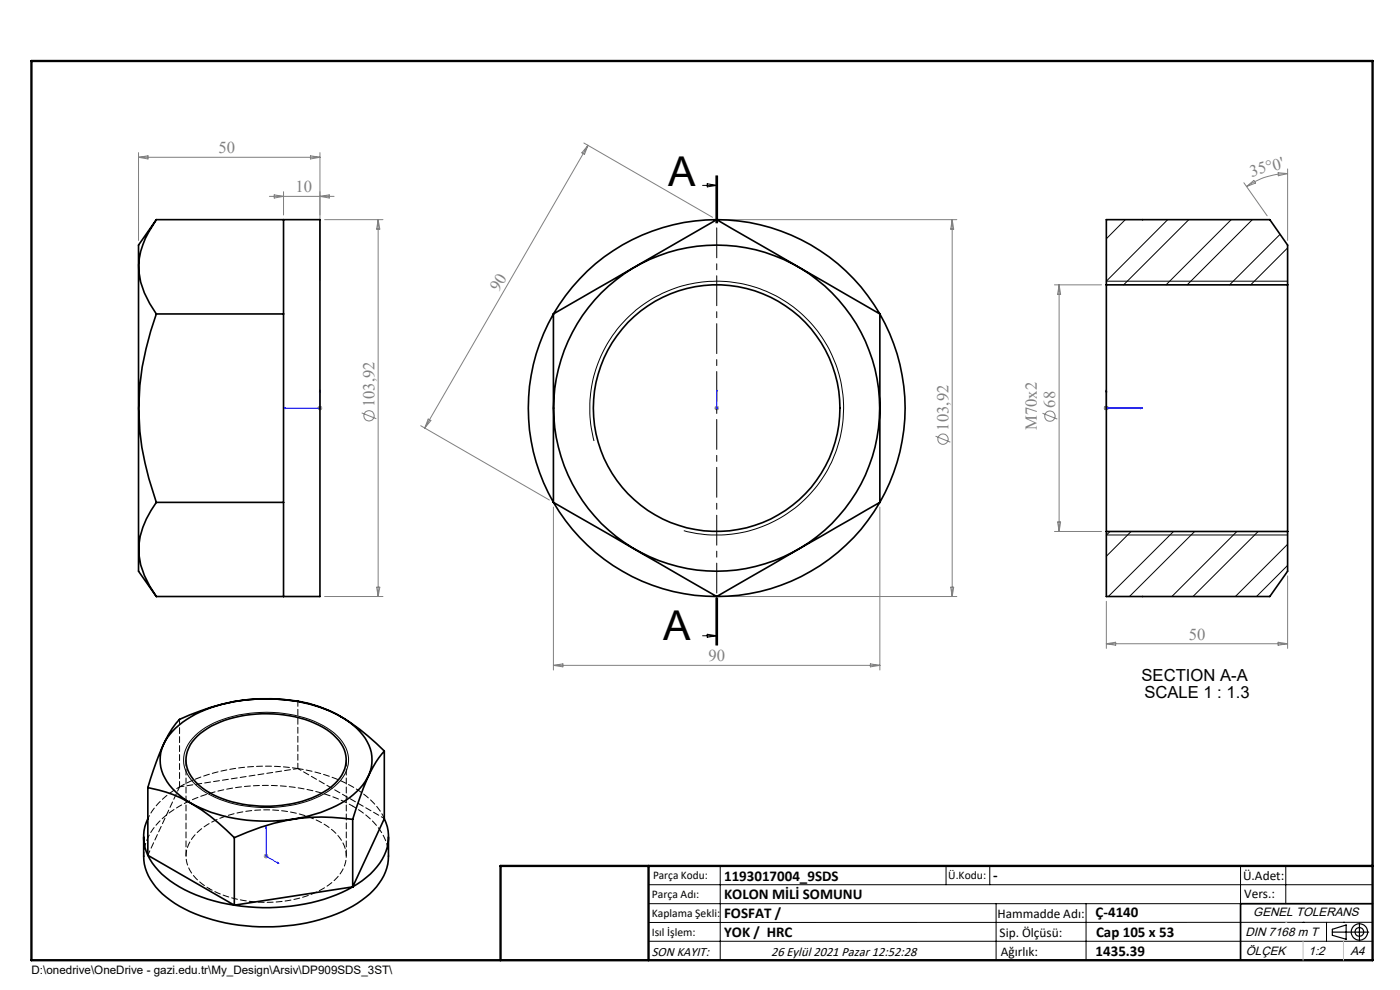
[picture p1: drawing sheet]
<svg xmlns="http://www.w3.org/2000/svg" width="297mm" height="210mm" viewBox="0 0 297 210" stroke-linecap="round" stroke-linejoin="round" font-family="sans-serif">
<g fill="none" stroke="#808080" stroke-width=".21">
<path d="M29.4 32.4v18.6M29.4 33.4h38.5M29.4 33.4l2-.4v.7zM65.9 33l2 .4-2 .3zM67.9 32.4v27M123.9 30.3l27.3 15.8M124.7 30.8l-34.6 60M124.7 30.8l-.7 1.9-.6-.3zM263.9 38.8l4.9 7M264.4 39.6l1.6-1.3 .3 .5zM271.1 36.6l2.1 .2-2 .5zM273.2 36.8a15.3 15.3 0 0 0-8.8 2.8"/>
<path d="M273.2 35.8v15.2M57.1 41.7h13.8M58.2 41.3l1.9 .4-1.9 .3zM60.1 40.7v4.9M67.9 41.7l1.9-.4v.7zM68.9 46.6h12.3M80.2 46.6v79.9M80.2 46.6l.4 2h-.7zM153 46.6h50M202 46.6l.3 2h-.6zM202 46.6v79.9M223.7 60.4h10"/>
<path d="M224.7 60.4v52.3M224.7 60.4l.3 2h-.6zM67.3 86.6h1.1M67.5 86.2l.7 .7M67.9 86.1v1M68.2 86.2l-.7 .7M76.7 87.6l3.1 1.2M89.3 90.3l27.3 15.8M90.8 88.9l.6 .3-1.3 1.6zM151.5 86.6h1M151.7 86.2l.7 .7M152 86.1v1"/>
<path d="M152.4 86.2l-.7 .7M198.5 92.5l3.1 1.3M221.2 87.7l3.1 1.2M234.2 86.6h1M234.3 86.2l.8 .7M234.7 86.1v1M235.1 86.2l-.8 .7M117.4 107.6v34.5M186.7 107.6v34.5M223.7 112.7h10M224.4 110.7h.6l-.3 2zM68.9 126.5h12.3"/>
<path d="M79.9 124.6h.7l-.4 1.9zM153 126.5h50M201.7 124.6h.6l-.3 1.9zM234.7 127.6v9.9M234.7 136.6h38.5M234.7 136.6l2-.4v.7zM271.1 136.2l2.1 .4-2.1 .3zM273.2 122.2v15.3M117.4 141.1h69.3M117.4 141.1l2-.3v.7zM184.6 140.8l2.1 .3-2.1 .4zM56 181.6h.9"/>
<path d="M56.1 181.2l.7 .8M56.4 181.1v1M56.8 181.2l-.7 .8"/>
<circle cx="78.3" cy="88.2" r="1.1"/>
<circle cx="200" cy="93.2" r="1.09"/>
<circle cx="222.7" cy="88.3" r="1.1"/>
</g>
<g fill="none" stroke="#000" stroke-width=".21">
<path d="M149 39.3h3M150 39l2 .3-2 .3zM151.9 37.3v10M152.1 37.3v10M152.2 37.3v10M234.7 59.6h38.5M126 93.5a26.9 26.9 0 0 1 23.6-33.8 26.9 26.9 0 0 1 29.2 29.2 26.9 26.9 0 0 1-33.7 23.7M234.7 113.5h38.5M149 134.9h3M150 134.5l2 .4-2 .3zM151.9 126.8v10M152.1 126.8v10"/>
<path d="M152.2 126.8v10zM41.5 156a20.5 20.5 0 0 1 12.7-4.8 25 25 0 0 1 16 3.8 7.7 7.7 0 0 1 3.7 7.2 9.3 9.3 0 0 1-5.1 6.1 27.3 27.3 0 0 1-24.9-.1 9.4 9.4 0 0 1-4.9-6.2 7.1 7.1 0 0 1 2.5-6zM137.6 187.7h153.6M137.6 191.7h153.6M137.6 199.7h153.6M152.8 183.7v20M200.7 183.7v4M210 183.7v4M211.3 191.7v12M230.4 191.7v12M263.2 183.7v20M272.8 183.7v8"/>
<path d="M276.4 195.6h.1M281.4 195.6v4.1M285 195.6h.1M291.2 195.6l-153.6 .1"/>
</g>
<g fill="none" stroke="#000" stroke-width=".25">
<path d="M282.6 197.7h7.8M282.6 197.1l3-.9v3l-3-.8zM288.4 195.8v3.8M106.2 203.7h185"/>
<circle cx="288.4" cy="197.7" r="1.74"/>
<circle cx="288.4" cy="197.7" r=".93"/>
</g>
<g fill="none" stroke="#00f" stroke-width=".21">
<path d="M60.1 86.6l.4-.1v.2zM67.9 82.7v.4h-.1zM67.9 82.7v3.9h-7.8M152 82.7v.4v-.4M152 86.5v.2zM152 86.6h.1M152 82.7v3.9M234.7 82.7l.1 .4h-.2zM234.7 82.7v3.9h7.7M242 86.5l.4 .1-.4 .1zM56.4 175.3l.1 .4-.1-.1zM56.4 175.3v6.3l2.8 1.6"/>
<path d="M58.9 182.9l.3 .3-.3-.1z"/>
</g>
<path d="M152.1 37.3v99.5" fill="none" stroke="#000" stroke-width=".21" stroke-dasharray="6.3 1.3 1.3 1.3" stroke-dashoffset="-.9"/>
<path d="M291.2 191.7h-28v12" fill="none" stroke="#000" stroke-width=".35"/>
<path d="M6.7 12.9h284.5v190.8h-284.5zM137.6 183.7v20M291.2 183.7h-185v20" fill="none" stroke="#000" stroke-width=".5"/>
<path d="M276.4 199.7v4M285 199.7v4" fill="none" stroke="#c0c0c0" stroke-width=".21"/>
<path d="M272.8 195.6h.1" fill="none" stroke="#c0c0c0" stroke-width=".25"/>
<g fill="#00f">
<path d="M152 82.7v.4zM152 86.5v.2z"/>
<path d="M58.9 182.9l.3 .3-.3-.1zM56.4 175.3l.1 .4-.1-.1zM67.9 82.7v.4h-.1zM60.1 86.6l.4-.1v.2z"/>
<path d="M234.7 82.7l-.1 .4h.2zM242 86.5v.2l.4-.1zM234.7 82.7l-.1 .4h.2zM242 86.5v.2l.4-.1z"/>
</g>
<g fill="none" stroke="#000" stroke-width=".35">
<path d="M33.2 46.6h34.7v79.9h-34.7M33.2 46.6a17.2 17.2 0 0 0-3.7 11 18.7 18.7 0 0 0 3.7 9M33.2 46.6l-3.8 5.4v69.2l3.8 5.3M60.1 46.6v20M152 46.6l34.7 20M152 46.6l-34.6 20M152 46.6a40 40 0 0 1 34.7 20M152 46.6a40 40 0 0 0-34.6 20M33.2 66.6a55.3 55.3 0 0 0 0 40M33.2 66.6h26.9M60.1 66.6v40M117.4 66.6v40"/>
<path d="M117.4 66.6a40.2 40.2 0 0 0 0 40M186.7 66.6v40M186.7 66.6a39.9 39.9 0 0 1 0 40M234.7 60.4v52.3M234.7 60.4v-13.8h34.7l3.8 5.4v8.4M234.7 60.4h38.5M273.2 60.4v52.3M33.2 106.6a17 17 0 0 0-3.7 10.9 18.7 18.7 0 0 0 3.7 9M33.2 106.6h26.9M60.1 106.6v19.9M117.4 106.6l34.6 19.9M117.4 106.6a40.1 40.1 0 0 0 34.6 19.9"/>
<path d="M186.7 106.6l-34.7 19.9M186.7 106.6a40.1 40.1 0 0 1-34.7 19.9M234.7 112.7v13.8h34.7l3.8-5.3v-8.5M234.7 112.7h38.5M37.2 154.5a26.8 26.8 0 0 1 16.5-6.2 32.8 32.8 0 0 1 19.6 4.3 11.4 11.4 0 0 1 5.6 7.8 9.2 9.2 0 0 1-4 8.2 28.3 28.3 0 0 1-17.1 5.6 31.6 31.6 0 0 1-19.1-5 10.4 10.4 0 0 1-4.7-8 9.1 9.1 0 0 1 3.2-6.7zM41.9 156.1a21.2 21.2 0 0 1 13.7-4.7 23.7 23.7 0 0 1 14.4 3.9 7.2 7.2 0 0 1 3.3 7.1 9.6 9.6 0 0 1-5.2 6 26.6 26.6 0 0 1-23.7-.3 8.7 8.7 0 0 1-5-6.7 7.3 7.3 0 0 1 2.5-5.3zM81.5 159.3a37.9 37.9 0 0 0-13.8-9.4 39.6 39.6 0 0 0-27.4 1.8l-2.2 .9a29.6 29.6 0 0 0-5.6 10.8l-1.1 3.7M81.5 159.3a27.4 27.4 0 0 0-5.2 9.9l-1.5 4.6M81.5 159.3v14.4M30.5 177.5a18.6 18.6 0 0 0 .3 6.6 15.3 15.3 0 0 0 8.3 8.7 41.3 41.3 0 0 0 34.7 0 15.3 15.3 0 0 0 8.3-8.7 18.6 18.6 0 0 0 .3-6.6M31.4 167.1a29.9 29.9 0 0 1 14.9 7.4l3.4 3.2M31.4 173.7a8.9 8.9 0 0 0 0 7.7"/>
<path d="M31.4 167.1v14.3M49.7 177.7v14.3M74.8 173.8a41.8 41.8 0 0 0-25.1 3.9M74.8 173.8v14.3M81.5 173.7a9.4 9.4 0 0 1-2.2 10.9l-2.5 2.2-2 1.3M81.5 173.7l-6.7 14.4M31.4 181.4a18.6 18.6 0 0 0 10.2 8.4l3.9 1.3 4.2 .9M31.4 181.4l18.3 10.6M74.8 188.1a40.2 40.2 0 0 1-25.1 3.9M74.8 188.1l-25.1 3.9"/>
<circle cx="152" cy="86.6" r="34.6"/>
<circle cx="152" cy="86.6" r="26.2"/>
</g>
<g fill="none" stroke="#000" stroke-width=".21">
<path d="M238.7 46.6l-4 4.1M247.7 46.6l-13 13M252.2 46.6l-13.8 13.8M261.2 46.6l-13.8 13.8M265.7 46.6l-13.9 13.8M271.6 49.7l-10.8 10.7M273.2 52.6l-7.9 7.8M235.5 112.7l-.8 .8M240 112.7l-5.3 5.3M249 112.7l-13.9 13.8M253.4 112.7l-13.8 13.8M262.4 112.7l-13.8 13.8"/>
<path d="M266.9 112.7l-13.8 13.8M273.2 115.5l-11.1 11M273.2 119.9l-6.6 6.6"/>
</g>
<path d="M31.4 173.6a15.7 15.7 0 0 1 6.7-6.7M44.4 188.5a26.4 26.4 0 0 0 24.5-.2 8.3 8.3 0 0 0 4.6-6.9 8.1 8.1 0 0 0-4.2-6.2 26.3 26.3 0 0 0-20.6-2.3 13.4 13.4 0 0 0-8.7 6.2 6.5 6.5 0 0 0 2.2 7.8l2.2 1.6" fill="none" stroke="#000" stroke-width=".21" stroke-dasharray="1.3 .6" stroke-dashoffset=".6"/>
<path d="M63.2 163l18.4 10.6M74.8 171a14.1 14.1 0 0 1 7.5 8.9l.1 1.7" fill="none" stroke="#000" stroke-width=".21" stroke-dasharray="1.3 .6" stroke-dashoffset=".5"/>
<path d="M30.5 181.6a11.9 11.9 0 0 1 5.6-9.4 36.1 36.1 0 0 1 21.8-5.6 37.2 37.2 0 0 1 16.9 4.4" fill="none" stroke="#000" stroke-width=".21" stroke-dasharray="1.3 .6" stroke-dashoffset=".4"/>
<path d="M38.1 152.6v14.3M63.2 148.7v14.3M38.1 166.9a40.2 40.2 0 0 1 25.1-3.9M63.2 163a28.2 28.2 0 0 1 16.1 7.4l1.3 1.6 1 1.6" fill="none" stroke="#000" stroke-width=".21" stroke-dasharray="1.3 .6" stroke-dashoffset=".1"/>
<path d="M38.1 166.9l25.1-3.9M31.4 181.4l6.7-14.5" fill="none" stroke="#000" stroke-width=".21" stroke-dasharray="1.3 .6" stroke-dashoffset=".3"/>
<path d="M39.5 161.2v20.4M73.5 181.6v-20.4" fill="none" stroke="#000" stroke-width=".21" stroke-dasharray="1.3 .6"/>
<g font-size="8.7">
<text x="141.8" y="39.5">A</text>
<text x="140.7" y="135.7">A</text>
</g>
<g font-size="3.5" fill="#808080">
<text x="46.4" y="32.5">50</text>
<text x="62.7" y="40.8">10</text>
<text x="265.5" y="37.5" transform="rotate(-15 265.5 37.5)">35°0'</text>
<text x="105.8" y="61.9" transform="rotate(-60 105.8 61.9)">90</text>
<text x="79.4" y="86.4" transform="rotate(-90 79.4 86.4)">103,92</text>
<text x="223.9" y="86.5" transform="rotate(-90 223.9 86.5)">68</text>
<text x="201.2" y="91.3" transform="rotate(-90 201.2 91.3)">103,92</text>
<text x="220" y="91.2" transform="rotate(-90 220 91.2)">M70x2</text>
<text x="252.2" y="135.7">50</text>
<text x="150.3" y="140.3">90</text>
</g>
<g font-size="3.5">
<text x="242.2" y="144.5">SECTION A-A</text>
<text x="242.8" y="148.1">SCALE 1 : 1.3</text>
</g>
<g font-size="3.2">
<text x="153.6" y="186.8">1193017004_9SDS</text>
<text x="153.6" y="190.8">KOLON MİLİ SOMUNU</text>
<text x="210.7" y="186.6">-</text>
<text x="153.6" y="194.8">FOSFAT /</text>
<text x="232.4" y="194.5">Ç-4140</text>
<text x="153.6" y="198.8">YOK / HRC</text>
<text x="232.4" y="202.8">1435.39</text>
<text x="232.5" y="198.8">Cap 105 x 53</text>
</g>
<g font-size="2.8">
<text x="263.7" y="186.7">Ü.Adet:</text>
<text x="263.9" y="190.5">Vers.:</text>
<text x="211.6" y="194.8">Hammadde Adı:</text>
<text x="138.3" y="202.8">SON KAYIT:</text>
<text x="163.6" y="202.8">26 Eylül 2021 Pazar 12:52:28</text>
<text x="212.1" y="198.7">Sip. Ölçüsü:</text>
<text x="212.3" y="202.7">Ağırlık:</text>
</g>
<g font-size="2.6">
<text x="265.9" y="194.4">GENEL TOLERANS</text>
<text x="264.2" y="198.5">DIN 7168 m T</text>
<text x="264.3" y="202.6">ÖLÇEK</text>
<text x="277.6" y="202.6">1:2</text>
<text x="286.5" y="202.6">A4</text>
</g>
<g font-size="2.5">
<text x="138.3" y="190.5">Parça Adı:</text>
<text x="138.5" y="186.5">Parça Kodu:</text>
<text x="201.2" y="186.5">Ü.Kodu:</text>
<text x="138.3" y="194.5">Kaplama Şekli:</text>
<text x="138.3" y="198.6">Isıl İşlem:</text>
<text x="6.7" y="206.7">D:\onedrive\OneDrive - gazi.edu.tr\My_Design\Arsiv\DP909SDS_3ST\</text>
</g>
</svg>
